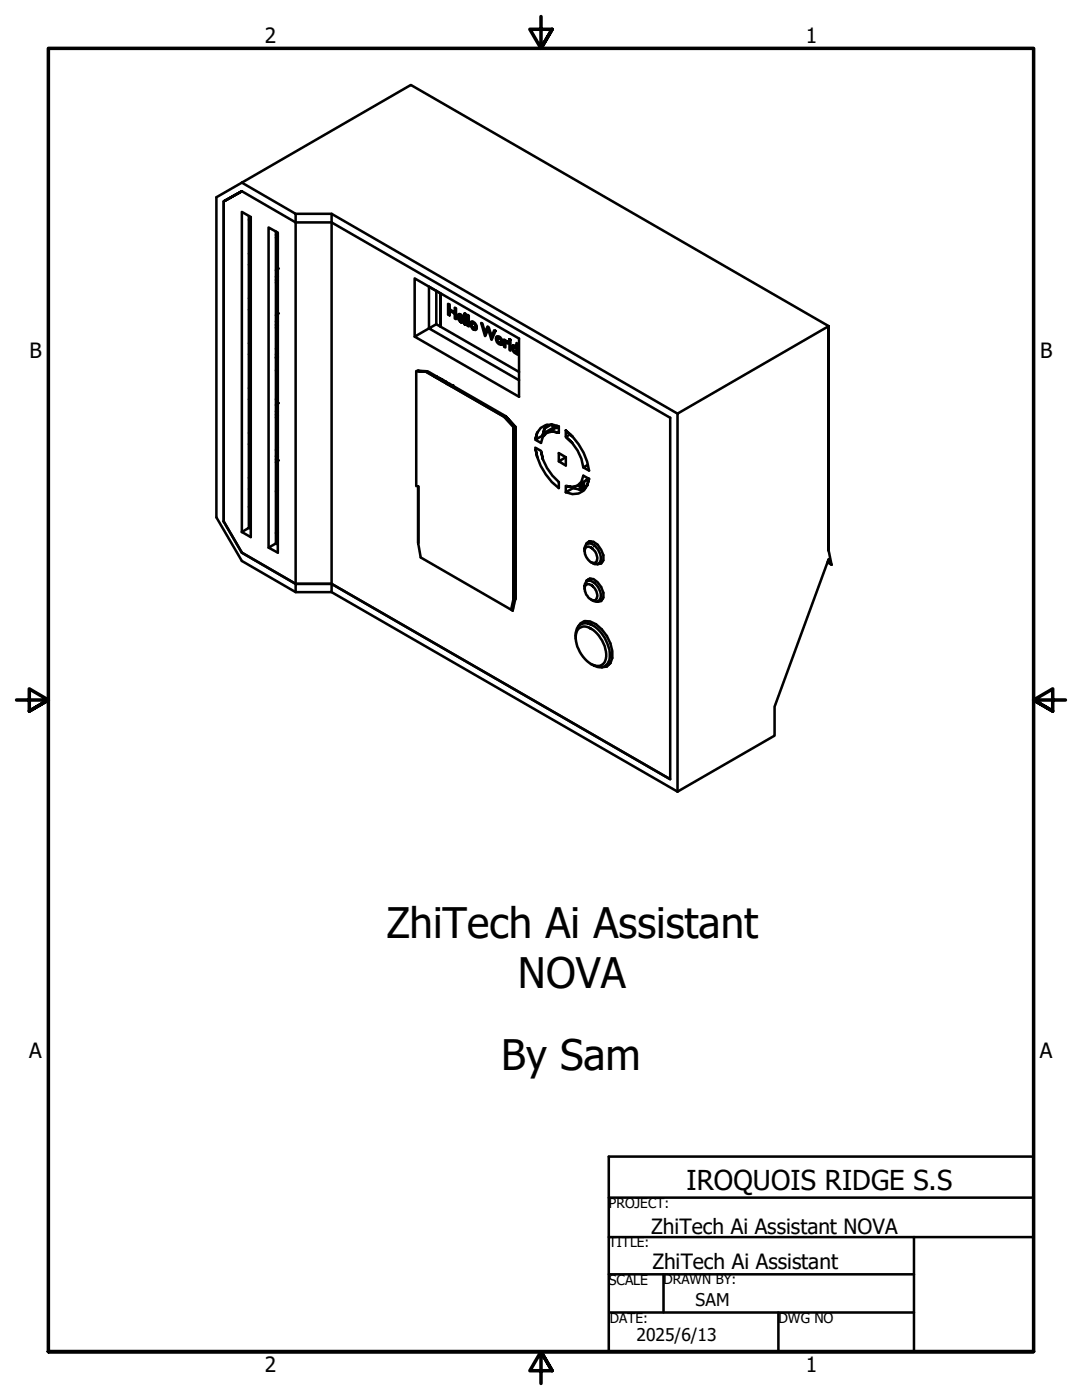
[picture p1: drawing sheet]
<svg xmlns="http://www.w3.org/2000/svg" width="216mm" height="279mm" viewBox="0 0 216 279" stroke-linecap="round" stroke-linejoin="round" font-family="sans-serif">
<!-- layer: Visible (ANSI) -->
<g fill="none" stroke="#000" stroke-width=".51">
<path d="M46.1 39.4l-1.5 .8v63.9M48.3 38.2l-3.7 2 3.7-2M48.3 36.4l33.7-19.4 83.4 48.1-30.2 17.4v75.5M48.3 36.4l-5.1 3v63.9l5.1 8.7 10.7 6.2h7.2v-1.7l67.5 39v-72.1l-67.5-39v-1.7l69 39.8M48.3 36.4l10.7 6.3v1.7M48.3 38.2l-3.7 2v63.9M48.3 38.2l10.7 6.2M48.3 42.3l1.7 1v63.9l-1.7-1zM49.7 43.1v62.2l-1.4 .9M50 59.2l-.3 .4M50 50.2l-.3 .4M50 43.5l-.3 .4"/>
<path d="M50 52.5l-.3 .3M55.1 55.9l.3 .2-.3 .3M55.1 46.9l.3 .2-.3 .3M55.1 46.2v62.3l-1.5 .8 1.8 1v-63.9l-1.8-1v63.9M55.1 55.2h.3M55.1 46.3h.1M55.4 53.6l-.3 .3M59 44.4v72.1l-10.7-6.2-3.7-6.2M59 42.7h7.2M59 44.4h7.2v72.1M87.1 58v6.7l-1.5 .8 18 10.4M87.8 58.5l-2.2-1.3v8.3l-2.9 1.7 20.9 12v-11.6l-20.9-12v11.6"/>
<path d="M50 68.1l-.3 .4M50 61.4l-.3 .4M50 77.1l-.3 .4M50 70.4l-.3 .3M50 79.4l-.3 .3M55.1 64.8l.3 .2-.3 .4M55.1 64.2h.3M55.1 79.7l.1 .1M55.1 73.9l.1 .1M55.4 73.9l-.2 .1v5.8h.2M55.4 62.5l-.3 .4M55.4 70.5l-.3 .2"/>
<path d="M55.4 69.4l-.3 .2M55.4 71.2l-.3 .2M55.4 71.1l-.3 .2M83.1 74v23M83.4 74l1.9 .1 15.6 9 1.9 2.1-1.9-2.1M83.4 74h.1M83.4 74l.4 .1M86.6 75.1h.5M86.7 75.2l-1.7-1-1.9-.2 1.9 .2 15.5 8.9 1.9 2.1M86.7 75.1l.3 .3M86.7 75.2l14.8 8.5M86.7 75.1v.1"/>
<path d="M86.8 75.1h-.1M87.1 64.7l16.5 9.5M87.2 75.1l-.2 .1M87.3 75.5l.3-.1-.1 .1M87.8 75.5v.3M87.9 65.2v-6.7v6.7M88.2 75.8l-.1 .2M88.4 76l.1-.1-.2 .2M88.9 76.1l.1 .4M89 76.3h-.2M89.1 76.3l.1 .3M89.5 76.8l.6 .2z"/>
<path d="M89.7 76.6h.1M89.7 62l1 .6v1l.3 .1v-2.2l-.3-.1v1l-1-.7v-.9l-.3-.2v2.2l.3 .1v-.9v.9M89.7 76.9l.4 .1M90.2 76.8v.4v-.3M90.2 76.9v.3v-.2M91.6 63h.3l.3 .5-.6-.3zM91.8 64.2l.1 .1a1.09 1.09 0 0 1-.3-1.6 1.01 1.01 0 0 1 .9 1.2l-.9-.5a.74 .74 0 0 0 .8 .7v.3l-.5-.1M92.7 62.5v2.2v-2.2l.3 .2v2.1l-.3-.1M93.3 62.9v2.1v-2.1l.2 .1v2.2l-.2-.2M94.4 65.7h.1a.98 .98 0 0 1-.5-1.5 1.08 1.08 0 0 1 .9 1.6l-.4-.1M94.5 65.5a.67 .67 0 0 1-.3-1 .7 .7 0 0 1 .5 1h-.1M98.6 65.9l-.5 1.2-.6-1.8-.2-.1-.5 1.2-.5-1.8-.3-.1 .8 2.6 .6-1.4 .7 2.1 .8-1.8-.3-.1 .3 .1"/>
<path d="M99.8 68.5a.62 .62 0 0 1-.5-.5 .62 .62 0 0 1 .1-.6 .79 .79 0 0 1 .5 1.1h-.1M100 68.8h.1a1.06 1.06 0 0 1-.9-1.7 1.11 1.11 0 0 1 .9 1.7M101 68.1l-.2 .2v-.4l-.2-.1v1.4l.2 .1v-.8a.26 .26 0 0 1 .3-.2 .26 .26 0 0 1 .2 .3l.2-.1-.2-.3-.3-.1M101.7 67.7v2.1l.2 .2v-2.2l-.2-.1 .2 .1M102.4 69a1.1 1.1 0 0 0 .4 1.5l.5 .3v-2.2l-.2-.1v.7l-.7-.2M102.7 69.3a.41 .41 0 0 0-.3 .2 .41 .41 0 0 0 .1 .5l.6 .4v-.9l-.4-.2M50 95l-.3 .4M50 86l-.3 .4M50 88.3l-.3 .3M50 97.3l-.3 .3M55.1 82.7l.3 .2-.3 .4M55.1 91.7l.3 .2-.3 .4"/>
<path d="M55.1 82.1h.3M55.1 91.1h.3M55.4 89.4l-.3 .4M55.4 97.9l-.3 .1M55.4 80.5l-.3 .3M101.1 83.3v.2M101.3 83.5v.1M102.4 84.8v34.9v-34.5v34.5l-.4 2M102.4 97.2l.2 .1M102.4 96.9l.2 .4 .2 .2M102.4 98.9l.4 .3M102.4 99l.4 .3"/>
<path d="M102.6 97h.1M102.7 99.9h.1M102.8 99.3v1.8M102.8 96.5l-.4 .1M102.8 96.5l-.4 .2M102.8 99.3l-.4 .1M106.8 89.3l1.1 .7M107.2 91.2l-.4-1.9a12.2 12.2 0 0 0 4.7 8.1v-1.2a10.1 10.1 0 0 1-3.6-6.2l.4 1.7M107.2 86.4l-.4 1.4a3.1 3.1 0 0 1 4.7-2.7v1.3M108.6 86.3v.6M108.6 85.7v1.2M110 84.7l-1.4 .8-.3 1.4 .3-1.4 .6-.7"/>
<path d="M110.1 84.7l.3 .9M110.2 86.1l1.3 .3a2.38 2.38 0 0 0-3.6 2l-1.1-.6 1.5-.9 .2 .2M110.4 85.3l-1.8 1.1M110.5 85.4h.1M110.6 85.4l.1-.1zM110.6 84.8l-.4 .2M110.7 85.3h.1M110.8 85.2l-.4 .3M111.1 85v.4M111.5 92.1l1.4-.9v1.7zM111.5 85.3l-.9 .2-1.4 .9M112.9 91.2l-1.4-.8v1.7"/>
<path d="M112.9 85.9v1.3l.9-.5M112.9 97v1.2M114.2 88.4l-1.3-1.2a9.4 9.4 0 0 1 3.5 6.1M114.2 87.1l-1.3-1.2a12.8 12.8 0 0 1 4.6 8l-1.1-.6 .9-.5M114.7 97v.5M115.7 97.7h.9h-.9l-1.3-.3v-.2v.2l-1.5 .8M116.1 96.4v.6l-.5-.3M116.1 97.4v.3M116.5 96.1v1.1l.3 .2M116.5 97.7h.1M117 95.8l.3 .3M117.2 96.9l.3-1.3a3.1 3.1 0 0 1-4.6 2.6"/>
<path d="M117.2 96.8l-.7 .4M117.2 95.6l.3 .1M117.3 95.4l-.7 .7-1.3 .8 .8 .5-.5 .3M117.5 95.6l-1.1-.7a2.37 2.37 0 0 1-3.5 2.1l1.3 .2M44.6 104.1l3.7 6.2 10.7 6.2h7.2M49.7 105.3l.3 .2M50 101l-.3 .2M55.1 108.5l.3 .1M55.4 106.2l-.3 .2M66.2 116.5h-7.2v1.7M66.2 118.2l69 39.8M66.2 116.5l67.5 39"/>
<path d="M83.4 108.4v-11.4v11.4l.5 2.9 18.4 10.6M102.4 118.6l.2 .1-.3 3.2M102.4 115.9h.3M102.4 109.3h.2zM102.4 103.6l.4 .2-.4 .2M102.4 116.5l.4 .3M102.4 115.8h.1M102.4 110l.4 .3M102.4 109l.4 .2M102.4 108.1l.4 .3M102.5 109.7h.1M102.6 112.1l.2 .2h-.2v.6l.2 .1-.2-.1"/>
<path d="M102.6 112.2v.1M102.6 113h.2M102.6 112.9v.1M102.6 113l.2 .2M102.6 112.1l.1-.1-.1 .1M102.6 112.1l.2 .2M102.6 109.3l-.2 .1M102.6 109.8l.1 .1M102.6 109.4v.4M102.7 109.5v.4zM102.7 115.9l.1 .1M102.7 106.2h.1"/>
<path d="M102.7 104.5h.1M102.7 101.7h.1M102.8 119.6v-34.4v34.4l-.5 2.3M102.8 116.6l-.4-.1 .4 .2M102.8 109.6v.3M102.8 109.7v.1M102.8 103.8v2.4l-.4 .2M102.8 101v.6l-.4 .3M102.8 103.7l-.4-.2 .4 .3M116.6 109.5v.5M116.6 117v.5M117 108.5l.6-.5 .8 .1a4 4 0 0 1 2 3.7l-.4 .7-.7 .1"/>
<path d="M117 115.9v.2M117.7 115.5l-.7 .4 .6-.4 .8 .1a4 4 0 0 1 2 3.7l-.4 .7-.7 .1M117.7 108l-.7 .5v.1M118 108.1l-.8 .4M118 115.5l-.8 .5M118 109.3a.82 .82 0 0 0-1-.1 .82 .82 0 0 0-.3 1.1 2.21 2.21 0 0 0 1.9 2 1 1 0 0 0 .5-1.5l-.4-.8-.7-.7 .2 .2M118 116.8a.83 .83 0 0 0-1.3 .3 2.4 2.4 0 0 0 1.8 2.7 .99 .99 0 0 0 .6-1.6l-.4-.7-.7-.7 .2 .2M118.4 108.7a1.01 1.01 0 0 0-1.2-.2 1.01 1.01 0 0 0-.6 1l.1-.2M118.4 116.2a.98 .98 0 0 0-1.2-.3 .98 .98 0 0 0-.6 1.1l.1-.2M118.6 108.9l-.2-.2a2.84 2.84 0 0 1 1.2 3.7 1.37 1.37 0 0 1-1.7-.2M118.6 116.3l-.2-.1a2.78 2.78 0 0 1 1.2 3.6l-.7 .3-1-.5M120 112.2l-.8 .4"/>
<path d="M120 119.6l-.8 .4M120.1 112.1l-.1 .1M120.1 119.6l-.1 .1M120.3 112l-.9 .5M120.3 119.5l-.9 .5M165.1 112.2l.8 .5M165.4 109.9v-44.8v44.8l.5 2.8M165.9 112.7l-.5-1.1-10.8 29.4v5.8l-19.4 11.2M115.4 125l.4-.6 .8-.4h1.1a7.4 7.4 0 0 1 4.5 7.3l-.4 1-.7 .7-1 .2 .1-.1M116.5 124.1l-.2 .2M116.9 124l-1 .6M117.4 124.5l.5 .1a2 2 0 0 0-3 1.7v1.1"/>
<path d="M117.5 125.2a1.78 1.78 0 0 0-2.6 1.8 6.4 6.4 0 0 0 3.8 5.8 1.75 1.75 0 0 0 2.3-1.8 6.5 6.5 0 0 0-3.5-5.8l.4 .3M117.9 124.6a7.2 7.2 0 0 1 3.7 7.1 2.03 2.03 0 0 1-3.3 1l.4 .2M117.9 132.5l.4 .2M120 133.2h.1M121.5 132.7h-.4M121.8 132.3l-1.1 .7"/>
</g>
<g fill="#000">
<circle cx="55.4" cy="53.6" r=".25"/>
<circle cx="55.4" cy="62.5" r=".25"/>
<circle cx="90.2" cy="76.9" r=".25"/>
<circle cx="55.4" cy="80.5" r=".25"/>
<circle cx="55.4" cy="91.9" r=".25"/>
<circle cx="102.4" cy="109.3" r=".25"/>
<circle cx="102.5" cy="109.7" r=".25"/>
<circle cx="102.6" cy="112.3" r=".25"/>
<circle cx="102.6" cy="112.9" r=".25"/>
<circle cx="102.6" cy="112.2" r=".25"/>
<circle cx="102.6" cy="116" r=".25"/>
<circle cx="102.7" cy="109.5" r=".25"/>
</g>
<!-- layer: Border (ANSI) -->
<path d="M107.9 3.3v6.4l-2.2-3.9h4.5l-2.3 3.9 2.3-3.9M3.3 139.7h6.4l-3.9-2.2v4.4l3.9-2.2-3.9 2.2M212.6 139.7h-6.4l3.9-2.2v4.4l-3.9-2.2 3.9 2.2M9.7 269.7v-260h196.5v260h-196.5h196.5M110.2 273.6l-2.3-3.9 2.3 3.9h-4.5l2.2-3.9v6.4" fill="none" stroke="#000" stroke-width=".7"/>
<!-- layer: Title (ANSI) -->
<path d="M121.5 239h84.7M121.5 246.9h84.7M121.5 254.3h60.9M132.4 254.3v7.6M182.4 246.9v22.8M121.4 269.7h84.8v-38.9h-84.7v38.9M121.7 261.9h60.7M155.3 261.9v7.8" fill="none" stroke="#000" stroke-width=".51"/>
<g font-size="8.4">
<text x="77.1" y="187.2">ZhiTech Ai Assistant</text>
<text x="103.3" y="197.2">NOVA</text>
<text x="100" y="213.6">By Sam</text>
</g>
<text font-size="5.5" x="137" y="237.4">IROQUOIS RIDGE S.S</text>
<g font-size="4.2">
<text x="52.8" y="8.6">2</text>
<text x="160.8" y="8.6">1</text>
<text x="5.9" y="71.4">B</text>
<text x="207.6" y="71.4">B</text>
<text x="5.8" y="211.1">A</text>
<text x="207.5" y="211.1">A</text>
<text x="129.9" y="246.2">ZhiTech Ai Assistant NOVA</text>
<text x="130.2" y="253.2">ZhiTech Ai Assistant</text>
<text x="52.8" y="273.8">2</text>
<text x="160.8" y="273.8">1</text>
</g>
<g font-size="3.5">
<text x="138.8" y="260.6">SAM</text>
<text x="127" y="267.7">2025/6/13</text>
</g>
<g font-size="2.8">
<text x="121.5" y="256.3">SCALE</text>
<text x="155.3" y="264">DWG NO</text>
</g>
<g font-size="2.7">
<text x="121.5" y="241.1">PROJECT:</text>
<text x="121.5" y="248.9">TITLE:</text>
<text x="132.4" y="256.3">DRAWN BY:</text>
<text x="121.7" y="264">DATE:</text>
</g>
</svg>
